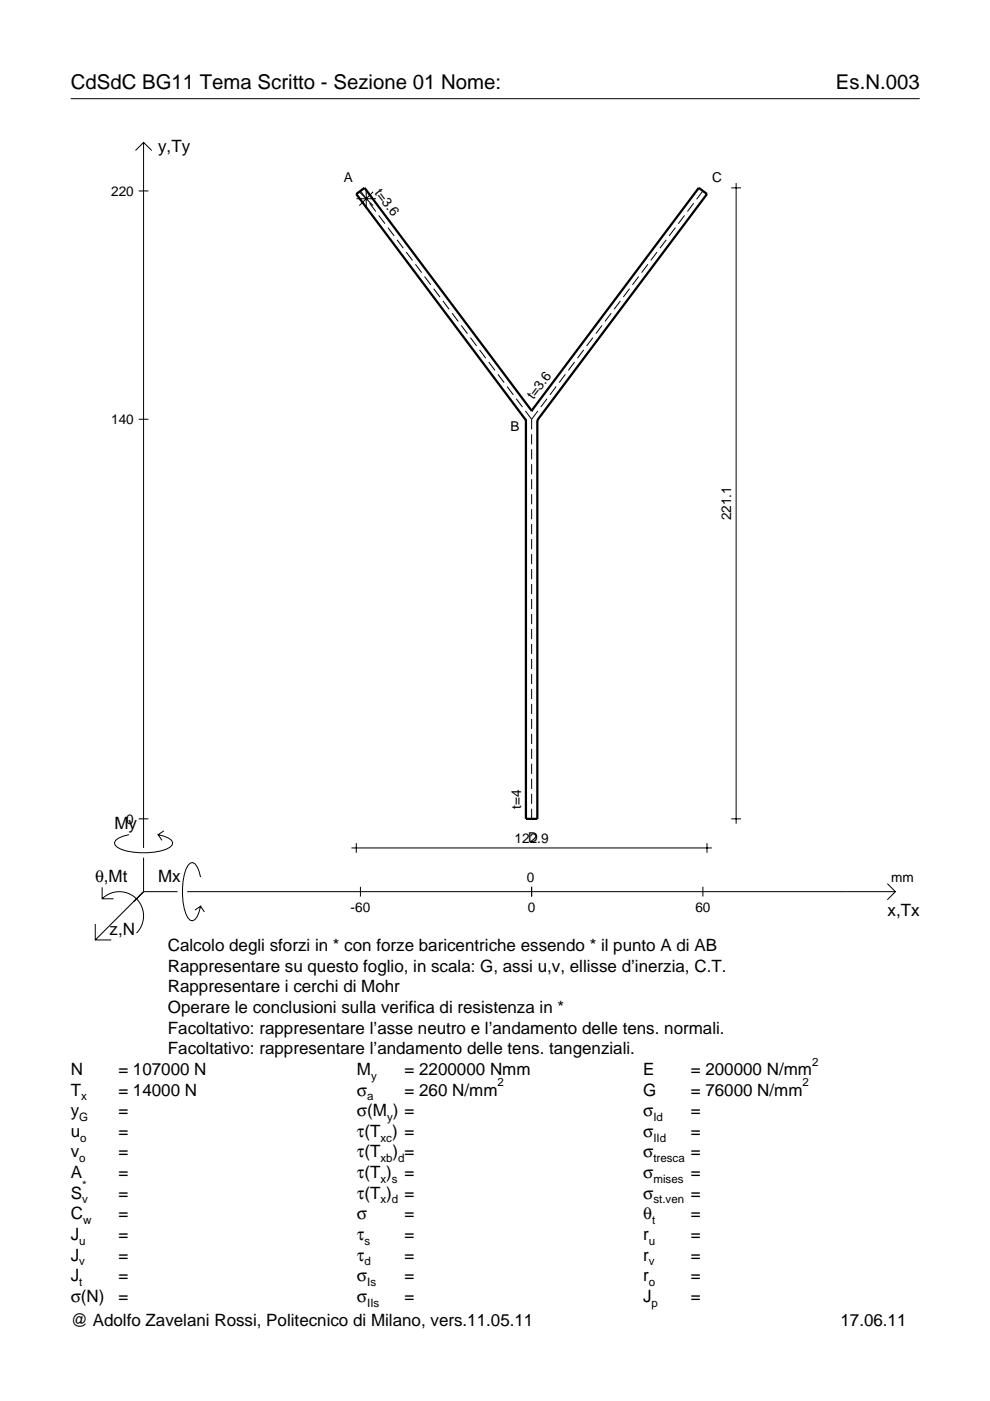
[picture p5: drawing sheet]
<svg xmlns="http://www.w3.org/2000/svg" width="210mm" height="297mm" viewBox="0 0 210 297" stroke-linecap="round" stroke-linejoin="round" font-family="sans-serif">
<g fill="none" stroke="#000" stroke-width=".21">
<path d="M15 20.9h180M28.7 31.9l1.7-1.7 1.8 1.7M30.4 30.2v149.6M155 39.8h2.1M156.1 38.8v135.8M29.4 40.5h2.1M75.6 42.1h4.1M76.2 40.7l2.9 2.9M76.4 40.5l1.3 1.8M77.6 40.1v4.1M78.4 43.1l1.3 1.7M79.1 40.7l-2.9 2.9"/>
<path d="M80.3 45.7l1.3 1.7M82.2 48.3l1.4 1.7M84.2 50.9l1.3 1.7M86.1 53.4l1.4 1.8M88.1 56l1.3 1.8M90 58.6l1.3 1.8M135.4 58.6l-1.3 1.8M137.4 56l-1.4 1.8M139.3 53.4l-1.3 1.8M141.2 50.9l-1.3 1.7M143.2 48.3l-1.3 1.7M145.1 45.7l-1.3 1.7"/>
<path d="M147.1 43.1l-1.3 1.7M149 40.5l-1.3 1.8M92 61.2l1.3 1.8M93.9 63.8l1.3 1.8M95.8 66.4l1.4 1.8M97.8 69l1.3 1.8M99.7 71.6l1.4 1.8M101.7 74.2l1.3 1.7M103.6 76.8l1.3 1.7M105.6 79.4l1.3 1.7M119.9 79.4l-1.4 1.7M121.8 76.8l-1.3 1.7"/>
<path d="M123.8 74.2l-1.4 1.7M125.7 71.6l-1.3 1.8M127.6 69l-1.3 1.8M129.6 66.4l-1.3 1.8M131.5 63.8l-1.3 1.8M133.5 61.2l-1.3 1.8M29.4 88.9h2.1M107.5 81.9l1.3 1.8M109.4 84.5l1.4 1.8M111.4 87.1l1.3 1.8M112.7 88.9v2.1M112.7 92.1v2.1"/>
<path d="M112.7 95.2v2.2M112.7 98.4v2.2M114 87.1l-1.3 1.8M116 84.5l-1.3 1.8M117.9 81.9l-1.3 1.8M112.7 101.6v2.1M112.7 104.8v2.1M112.7 108v2.1M112.7 111.1v2.2M112.7 114.3v2.1M112.7 117.5v2.1M112.7 120.7v2.1"/>
<path d="M112.7 123.8v2.2M112.7 127v2.2M112.7 130.2v2.1M112.7 133.4v2.1M112.7 136.5v2.2M112.7 139.7v2.2M112.7 142.9v2.1M112.7 146.1v2.1M112.7 149.2v2.2M112.7 152.4v2.2M112.7 155.6v2.1M112.7 158.8v2.1"/>
<path d="M27.3 177a3.6 3.6 0 0 0-3 1.7l.1 .5a5.6 5.6 0 0 0 3.8 1.5 13.4 13.4 0 0 0 7.8-1l.5-.5 .1-.5a3.6 3.6 0 0 0-3.1-1.7l.8 1.2M29.4 173.6h2.1M34.7 176.2l-1.2 .8M74.5 179.8h76.4M75.5 178.8v2M112.7 161.9v2.2M112.7 165.1v2.2M112.7 168.3v2.1M112.7 171.5v2.1M149.9 178.8v2M155 173.6h2.1M20.2 195.9v3.4h3.4"/>
<path d="M21.7 190.6a5.1 5.1 0 0 1 7.2 0 5.1 5.1 0 0 1 0 7.2M21.7 188.1v2.5h2.4M30.4 181.8v7.3M30.4 189.1l-10.2 10.2M30.4 189.1h7.2M39.7 189.1h150.1M42.5 186a3.6 3.6 0 0 0-1.7-3.1l-.5 .1a5.7 5.7 0 0 0-1.5 3.8 13.3 13.3 0 0 0 1 7.8l.5 .5 .5 .1a3.6 3.6 0 0 0 1.7-3.1l-1.2 .9M42.5 192.1l.8 1.3M76.4 188v2.1M112.7 188v2.1M149 188v2.1M188.1 187.3l1.7 1.8-1.7 1.7"/>
</g>
<path d="M111.5 89.1h.1M111.5 89.1v84.5h2.4v-84.5M112.7 87.1h.1M112.7 87.1l-35.4-47.3-1.8 1.3 36 48M112.7 87.1l35.5-47.3 1.7 1.3-36 48M113.9 89.1h.1" fill="none" stroke="#000" stroke-width=".48"/>
<g font-size="4.3">
<text x="15" y="18.9">CdSdC BG11 Tema Scritto - Sezione 01 Nome:</text>
<text x="177.2" y="18.9">Es.N.003</text>
</g>
<g font-size="3.6">
<text x="33.5" y="32.3">y,Ty</text>
<text x="24.3" y="175.7">My</text>
<text x="20.1" y="187">θ,Mt</text>
<text x="33.5" y="187">Mx</text>
<text x="188.2" y="194.2">x,Tx</text>
<text x="23.2" y="198.3">z,N</text>
<text x="35.6" y="201.7">Calcolo degli sforzi in * con forze baricentriche essendo * il punto A di AB</text>
<text x="35.6" y="206">Rappresentare su questo foglio, in scala: G, assi u,v, ellisse d’inerzia, C.T.</text>
<text x="35.6" y="210.4">Rappresentare i cerchi di Mohr</text>
<text x="35.6" y="214.8">Operare le conclusioni sulla verifica di resistenza in *</text>
<text x="35.6" y="219.2">Facoltativo: rappresentare l’asse neutro e l’andamento delle tens. normali.</text>
<text x="15" y="227.9">N</text>
<text x="25.1" y="227.9">= 107000 N</text>
<text x="35.6" y="223.5">Facoltativo: rappresentare l’andamento delle tens. tangenziali.</text>
<text x="75.7" y="227.9">M</text>
<text x="85.8" y="227.9">= 2200000 Nmm</text>
<text x="136.4" y="227.9">E</text>
<text x="146.5" y="227.9">= 200000 N/mm</text>
<text x="15" y="232.3">T</text>
<text x="25.1" y="232.3">= 14000 N</text>
<text x="75.7" y="232.3">σ</text>
<text x="85.8" y="232.3">= 260 N/mm</text>
<text x="136.4" y="232.3">G</text>
<text x="146.5" y="232.3">= 76000 N/mm</text>
<text x="15" y="236.7">y</text>
<text x="25.1" y="236.7">=</text>
<text x="75.7" y="236.7">σ(M ) =</text>
<text x="136.4" y="236.7">σ</text>
<text x="146.5" y="236.7">=</text>
<text x="15" y="241">u</text>
<text x="15" y="245.4">v</text>
<text x="25.1" y="241">=</text>
<text x="25.1" y="245.4">=</text>
<text x="75.7" y="241">τ(T ) =</text>
<text x="75.7" y="245.4">τ(T</text>
<text x="83.3" y="245.4">) =</text>
<text x="136.4" y="241">σ</text>
<text x="136.4" y="245.4">σ</text>
<text x="146.5" y="241">=</text>
<text x="146.5" y="245.4">=</text>
<text x="15" y="249.8">A</text>
<text x="25.1" y="249.8">=</text>
<text x="75.7" y="249.8">τ(T )</text>
<text x="85.8" y="249.8">=</text>
<text x="136.4" y="249.8">σ</text>
<text x="146.5" y="249.8">=</text>
<text x="15" y="254.2">S</text>
<text x="25.1" y="254.2">=</text>
<text x="75.7" y="254.2">τ(T )</text>
<text x="85.8" y="254.2">=</text>
<text x="136.4" y="254.2">σ</text>
<text x="146.5" y="254.2">=</text>
<text x="15" y="258.5">C</text>
<text x="15" y="262.9">J</text>
<text x="25.1" y="258.5">=</text>
<text x="25.1" y="262.9">=</text>
<text x="75.7" y="258.5">σ</text>
<text x="75.7" y="262.9">τ</text>
<text x="85.8" y="258.5">=</text>
<text x="85.8" y="262.9">=</text>
<text x="136.4" y="258.5">θ</text>
<text x="136.4" y="262.9">r</text>
<text x="146.5" y="258.5">=</text>
<text x="146.5" y="262.9">=</text>
<text x="15" y="267.3">J</text>
<text x="25.1" y="267.3">=</text>
<text x="75.7" y="267.3">τ</text>
<text x="85.8" y="267.3">=</text>
<text x="136.4" y="267.3">r</text>
<text x="146.5" y="267.3">=</text>
<text x="15" y="271.7">J</text>
<text x="25.1" y="271.7">=</text>
<text x="75.7" y="271.7">σ</text>
<text x="85.8" y="271.7">=</text>
<text x="136.4" y="271.7">r</text>
<text x="146.5" y="271.7">=</text>
<text x="15" y="281.2">@ Adolfo Zavelani Rossi, Politecnico di Milano, vers.11.05.11</text>
<text x="15" y="276">σ(N)</text>
<text x="25.1" y="276">=</text>
<text x="75.7" y="276">σ</text>
<text x="85.8" y="276">=</text>
<text x="136.4" y="276">J</text>
<text x="146.5" y="276">=</text>
<text x="178.2" y="281.2">17.06.11</text>
</g>
<g font-size="2.9">
<text x="23.6" y="41.5">220</text>
<text x="72.9" y="38.7">A</text>
<text x="79.3" y="40.9" transform="rotate(53 79.3 40.9)">t=3.6</text>
<text x="151" y="38.7">C</text>
<text x="23.6" y="89.9">140</text>
<text x="113.1" y="84.8" transform="rotate(-53 113.1 84.8)">t=3.6</text>
<text x="108.2" y="91.3">B</text>
<text x="155" y="110.3" transform="rotate(-90 155 110.3)">221.1</text>
<text x="110.5" y="171.6" transform="rotate(-90 110.5 171.6)">t=4</text>
<text x="26.8" y="174.6">0</text>
<text x="109.1" y="178.8">122.9</text>
<text x="112" y="178.5">D</text>
<text x="111.7" y="187">0</text>
<text x="189" y="187">mm</text>
<text x="74.3" y="193.4">-60</text>
<text x="111.9" y="193.4">0</text>
<text x="147.4" y="193.4">60</text>
</g>
<g font-size="2.4">
<text x="172.2" y="225.9">2</text>
<text x="17.2" y="233.3">x</text>
<text x="77.9" y="233.3">a</text>
<text x="78.7" y="228.9">y</text>
<text x="105.5" y="230.3">2</text>
<text x="170.2" y="230.3">2</text>
<text x="16.8" y="237.7">G</text>
<text x="82.1" y="237.7">y</text>
<text x="138.5" y="237.7">Id</text>
<text x="17" y="242">o</text>
<text x="80.7" y="242">xc</text>
<text x="138.5" y="242">IId</text>
<text x="16.8" y="246.4">o</text>
<text x="80.7" y="246.4">xb d</text>
<text x="80.7" y="250.8">x s</text>
<text x="138.5" y="246.4">tresca</text>
<text x="138.5" y="250.8">mises</text>
<text x="17.4" y="255.2">v</text>
<text x="17.4" y="252.2">*</text>
<text x="80.7" y="255.2">x d</text>
<text x="138.5" y="255.2">st.ven</text>
<text x="16.8" y="263.9">u</text>
<text x="17.6" y="259.5">w</text>
<text x="77.3" y="263.9">s</text>
<text x="137.6" y="263.9">u</text>
<text x="138.2" y="259.5">t</text>
<text x="16.8" y="268.3">v</text>
<text x="77.3" y="268.3">d</text>
<text x="137.6" y="268.3">v</text>
<text x="16.8" y="272.7">t</text>
<text x="77.9" y="272.7">Is</text>
<text x="137.6" y="272.7">o</text>
<text x="77.9" y="277">IIs</text>
<text x="138.2" y="277">p</text>
</g>
</svg>
